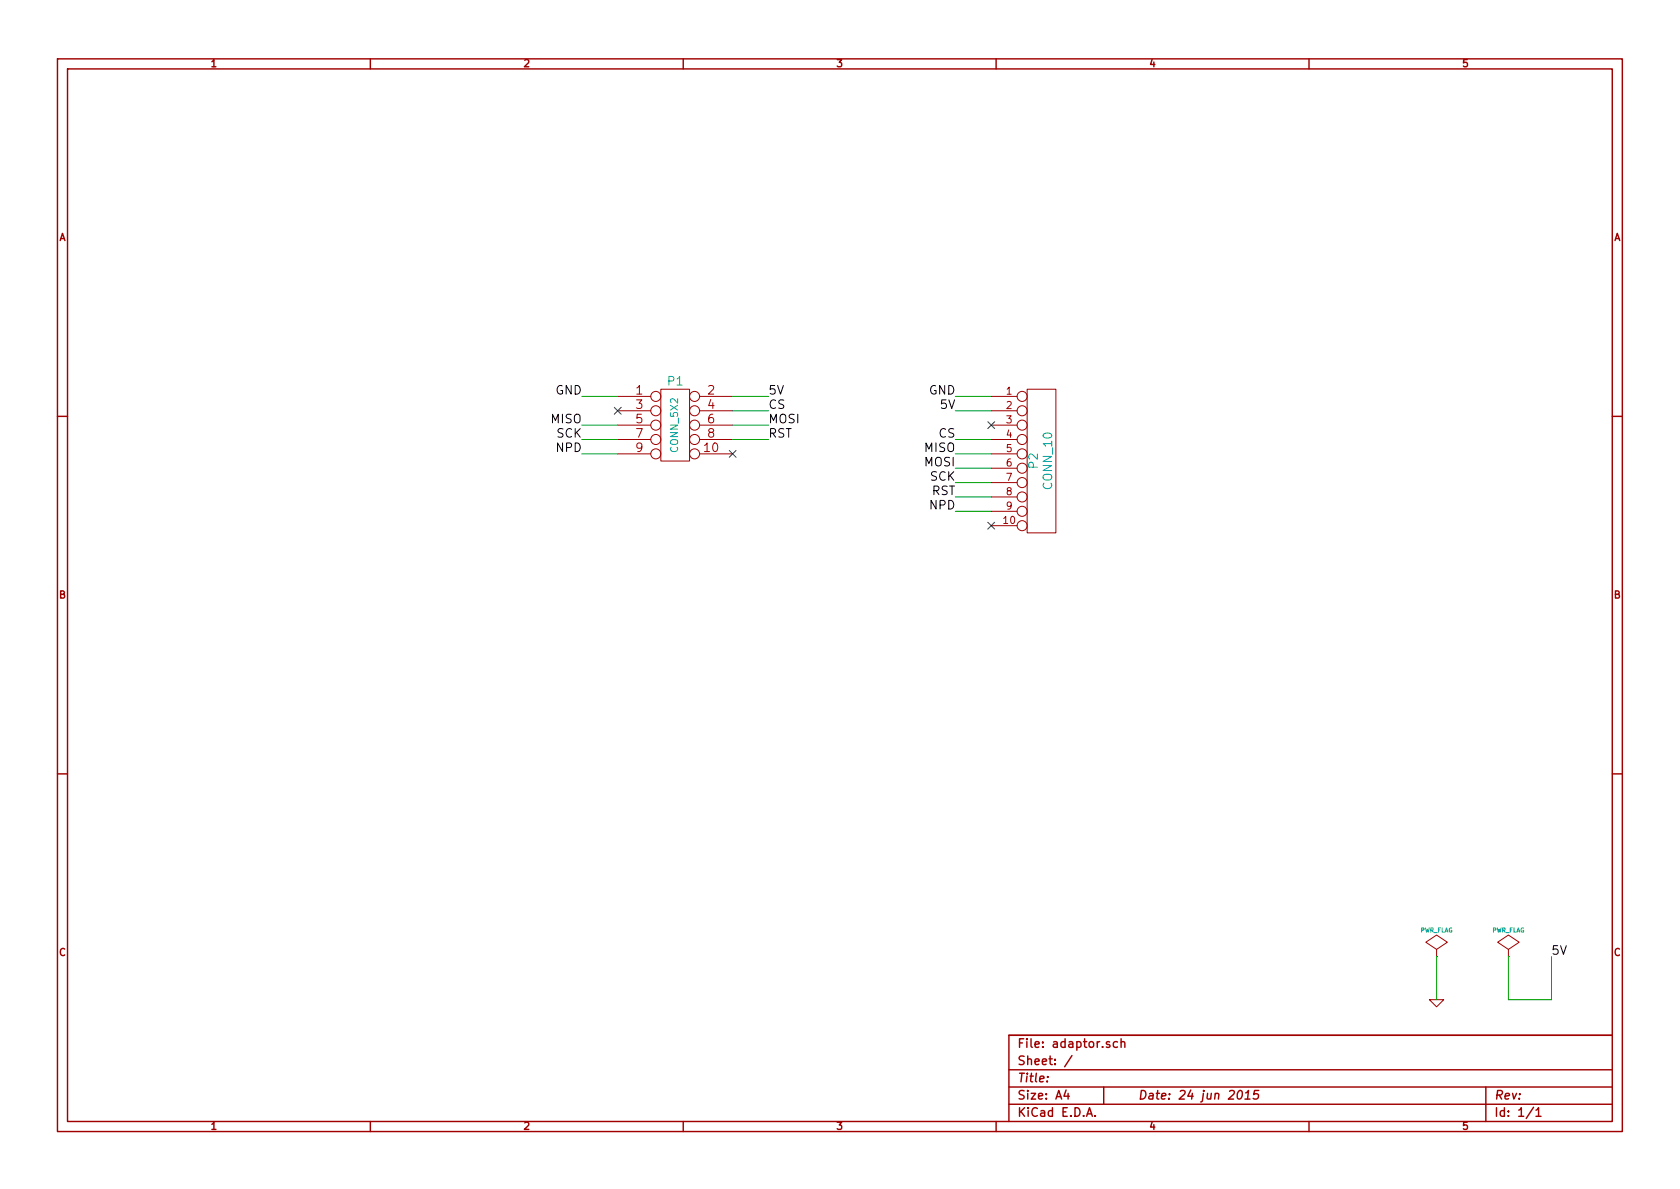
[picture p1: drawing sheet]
EESchema Schematic File Version 2
LIBS:power
LIBS:device
LIBS:transistors
LIBS:conn
LIBS:linear
LIBS:regul
LIBS:74xx
LIBS:cmos4000
LIBS:adc-dac
LIBS:memory
LIBS:xilinx
LIBS:special
LIBS:microcontrollers
LIBS:dsp
LIBS:microchip
LIBS:analog_switches
LIBS:motorola
LIBS:texas
LIBS:intel
LIBS:audio
LIBS:interface
LIBS:digital-audio
LIBS:philips
LIBS:display
LIBS:cypress
LIBS:siliconi
LIBS:opto
LIBS:atmel
LIBS:contrib
LIBS:valves
EELAYER 27 0
EELAYER END
$Descr A4 11693 8268
encoding utf-8
Sheet 1 1
Title ""
Date "24 jun 2015"
Rev ""
Comp ""
Comment1 ""
Comment2 ""
Comment3 ""
Comment4 ""
$EndDescr
$Comp
L CONN_10 P2
U 1 1
P 7250 3200
F 0 "P2" V 7200 3200 60  0000 C CNN
F 1 "CONN_10" V 7300 3200 60  0000 C CNN
F 2 "" H 7250 3200 60  0000 C CNN
F 3 "" H 7250 3200 60  0000 C CNN
	1    7250 3200
	1    0    0    -1  
$EndComp
Wire Wire Line
	6900 2750 6650 2750
Wire Wire Line
	6900 2850 6650 2850
NoConn ~ 6900 2950
Wire Wire Line
	6900 3050 6650 3050
Wire Wire Line
	6900 3150 6650 3150
Wire Wire Line
	6900 3250 6650 3250
Wire Wire Line
	6900 3350 6650 3350
Wire Wire Line
	6900 3450 6650 3450
Wire Wire Line
	6900 3550 6650 3550
Text Label 6650 2750 2    60   ~ 0
GND
Text Label 6650 2850 2    60   ~ 0
5V
Text Label 6650 3050 2    60   ~ 0
CS
Text Label 6650 3150 2    60   ~ 0
MISO
Text Label 6650 3250 2    60   ~ 0
MOSI
Text Label 6650 3350 2    60   ~ 0
SCK
Text Label 6650 3450 2    60   ~ 0
RST
Text Label 6650 3550 2    60   ~ 0
NPD
NoConn ~ 6900 3650
$Comp
L CONN_5X2 P1
U 1 1
P 4700 2950
F 0 "P1" H 4700 3250 60  0000 C CNN
F 1 "CONN_5X2" V 4700 2950 50  0000 C CNN
F 2 "" H 4700 2950 60  0000 C CNN
F 3 "" H 4700 2950 60  0000 C CNN
	1    4700 2950
	1    0    0    -1  
$EndComp
NoConn ~ 4300 2850
NoConn ~ 5100 3150
Wire Wire Line
	4300 2750 4050 2750
Wire Wire Line
	4300 2950 4050 2950
Wire Wire Line
	4300 3050 4050 3050
Wire Wire Line
	4300 3150 4050 3150
Wire Wire Line
	5100 2750 5350 2750
Wire Wire Line
	5100 2850 5350 2850
Wire Wire Line
	5100 2950 5350 2950
Wire Wire Line
	5100 3050 5350 3050
Text Label 4050 2750 2    60   ~ 0
GND
Text Label 4050 2950 2    60   ~ 0
MISO
Text Label 4050 3050 2    60   ~ 0
SCK
Text Label 4050 3150 2    60   ~ 0
NPD
Text Label 5350 2750 0    60   ~ 0
5V
Text Label 5350 2850 0    60   ~ 0
CS
Text Label 5350 2950 0    60   ~ 0
MOSI
Text Label 5350 3050 0    60   ~ 0
RST
$Comp
L GND #PWR1
U 1 1
P 10000 6950
F 0 "#PWR1" H 10000 6950 30  0001 C CNN
F 1 "GND" H 10000 6880 30  0001 C CNN
F 2 "" H 10000 6950 60  0000 C CNN
F 3 "" H 10000 6950 60  0000 C CNN
	1    10000 6950
	1    0    0    -1  
$EndComp
$Comp
L PWR_FLAG #FLG1
U 1 1
P 10000 6650
F 0 "#FLG1" H 10000 6745 30  0001 C CNN
F 1 "PWR_FLAG" H 10000 6830 30  0000 C CNN
F 2 "" H 10000 6650 60  0000 C CNN
F 3 "" H 10000 6650 60  0000 C CNN
	1    10000 6650
	1    0    0    -1  
$EndComp
$Comp
L PWR_FLAG #FLG2
U 1 1
P 10500 6650
F 0 "#FLG2" H 10500 6745 30  0001 C CNN
F 1 "PWR_FLAG" H 10500 6830 30  0000 C CNN
F 2 "" H 10500 6650 60  0000 C CNN
F 3 "" H 10500 6650 60  0000 C CNN
	1    10500 6650
	1    0    0    -1  
$EndComp
Wire Wire Line
	10000 6650 10000 6950
Wire Wire Line
	10500 6650 10500 6950
Wire Wire Line
	10500 6950 10800 6950
Wire Wire Line
	10800 6950 10800 6650
Text Label 10800 6650 0    60   ~ 0
5V
$EndSCHEMATC
